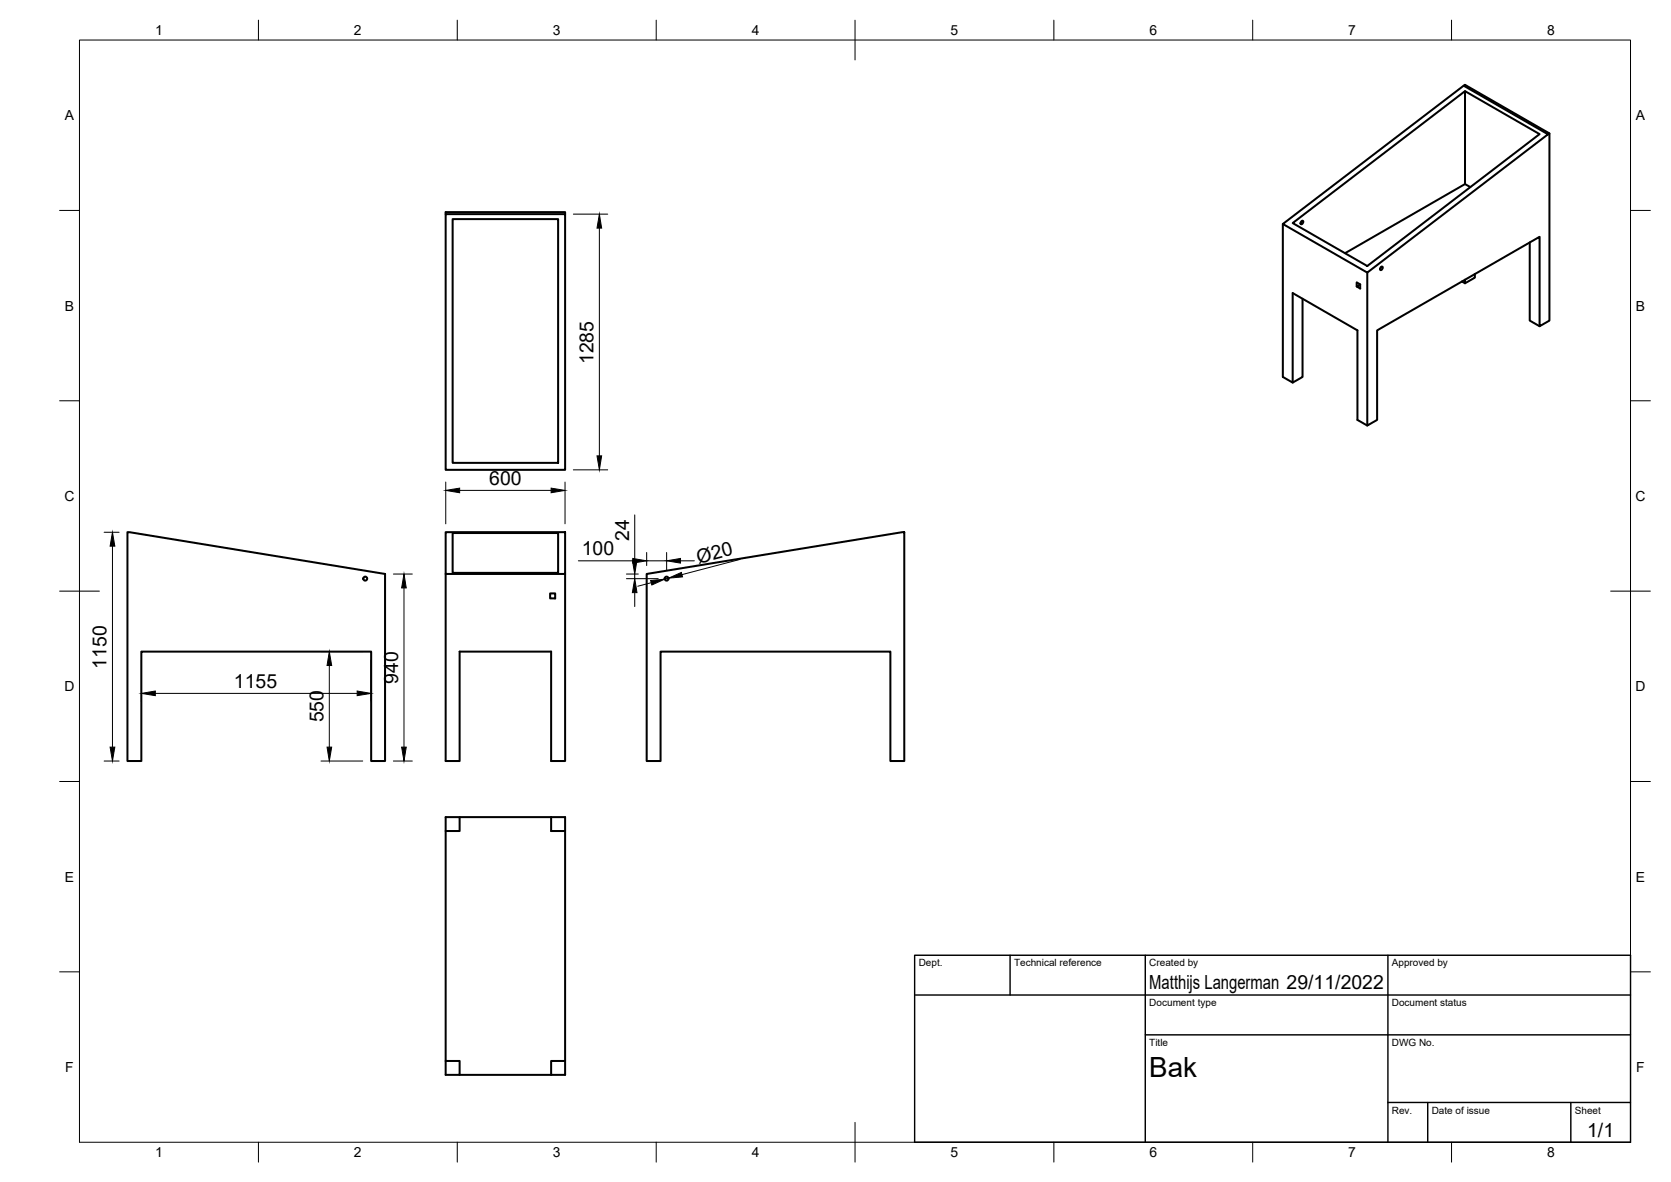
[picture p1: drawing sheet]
<svg xmlns="http://www.w3.org/2000/svg" width="420mm" height="297mm" viewBox="0 0 420 297" stroke-linecap="round" stroke-linejoin="round" font-family="sans-serif">
<!-- layer: Visible -->
<g fill="none" stroke="#000" stroke-width=".51">
<path d="M368 21.5l.4-.2 21.2 12.2-.4 .2M368.4 22.9v23.4l1.3 .7M389.6 33.5v47.1l-2.5 1.4v-22.5l-40.8 23.5v22.5l-2.5 1.4v-38.4M112.1 53.8h30v64.3h-30zM112.1 53.8v-.5h30v.5M113.8 55.1h26.5v61.2h-26.5zM322.6 56.3l45.4-34.8 21.2 12.2-45.4 34.8zM322.6 56.3v38.4l2.4 1.4v-22.5l16.3 9.4v22.5l2.5 1.4M325 56.1l43.4-33.2 18.7 10.8-43.3 33.2zM327.2 55.7l.3-.2 .2 .2-.2 .5-.3 .2-.2-.3zM368.4 46.3l-30.2 17.3M327.5 75.1v19.6l-2.5 1.4"/>
<path d="M342 71.5l-.9 .5 .9 .5v-1l-.9-.5v1M347.2 67.2l.3-.2 .2 .2-.2 .5-.3 .2-.2-.3zM367.6 70.7l.8 .5M370.8 68.9v.9l-2.4 1.4v-.9M384.6 60.9v19.7l2.5 1.4M32 133.7l64.8 10.5v47h-3.5v-27.4h-57.8v27.4h-3.5zM112.1 133.7h30v10.5h-30zM113.8 133.9h26.5v10.1h-26.5zM112.1 144.2v47h3.5v-27.4h23v27.4h3.5v-47M138.3 149.1h1.3v1.3h-1.3zM162.6 144.2l64.8-10.5v57.5h-3.5v-27.4h-57.8v27.4h-3.5zM112.1 208.8h3.5v-3.5h-3.5v64.8h3.5v-3.5h-3.5"/>
<path d="M115.6 205.3h26.5v64.8h-3.5v-3.5h3.5M138.6 205.3v3.5h3.5M115.6 270.1h23"/>
<circle cx="91.8" cy="145.4" r=".5"/>
<circle cx="167.6" cy="145.4" r=".5"/>
</g>
<!-- layer: BORDER -->
<g fill="none" stroke="#000" stroke-width=".25">
<path d="M20 10.1h390v276.9h-390zM65 5.1v5M115 5.1v5M165 5.1v5M215 5.1v10M265 5.1v5M315 5.1v5M365 5.1v5M15 52.9h5M410 52.9h5M15 100.7h5M410 100.7h5"/>
<path d="M15 148.6h10M405 148.6h10M15 196.4h5M410 196.4h5M15 244.2h5M410 244.2h5M65 287v5M115 287v5M165 287v5M215 282.1v9.9M265 287v5M315 287v5"/>
<path d="M365 287v5"/>
</g>
<!-- layer: TITLEBLOCK -->
<path d="M230 240.1h180v46.9h-180zM230 250h180M254 240.1v9.9M288 240.1v46.9M349 240.1v46.9M288 260.1h122M349 277.1h61M359 277.1v9.9M395 277.1v9.9" fill="none" stroke="#000" stroke-width=".36"/>
<!-- layer: FD_Dimensions -->
<g fill="none" stroke="#000" stroke-width=".25">
<path d="M144.2 53.8h8.6M150.7 57.3v57.3M144.2 118.1h8.6M26.2 133.8h3.8M28.3 137.3v50.5M112.1 121.1v10.5M115.6 123.2h23M142.1 121.1v10.5M159.6 129.4v11.3M162.6 138.8v3.3M167.6 138.8v4.5M98.9 144.3h4.8"/>
<path d="M101.6 147.8v40M145.4 140.9h13.7M157.5 145.4h8M157.5 144.3h3M159.6 144.3v1.1M159.6 148.9v3.5M162.6 140.9h5M163.7 146.4l-3.3 .9M168.1 145.3l-1 .2M171.1 140.9h3.5M186.1 140.6l-14.6 3.8M35.6 165.8v10.5"/>
<path d="M39.1 174.3h50.7M80.7 163.8h10.5M82.8 167.2v20.6M93.3 165.8v10.5M26.2 191.2h3.8M80.7 191.2h10.5M98.9 191.2h4.8"/>
</g>
<g fill="#000" stroke="#000" stroke-width=".25">
<path d="M150.7 53.8l.6 3.5h-1.2zM150.1 114.6h1.2l-.6 3.5zM28.3 133.8l.6 3.5h-1.2zM112.1 123.2l3.5-.5v1.1zM138.6 122.7l3.5 .5-3.5 .6zM101.6 144.3l.6 3.5h-1.2zM159.6 145.4l.6 3.5h-1.2zM159 140.7h1.2l-.6 3.6zM159.1 140.3l3.5 .6-3.5 .6zM163.6 145.9l3.5-.4-3.2 1.5zM167.6 140.9l3.5-.6v1.2zM168.1 145.3l3.2-1.4 .3 1.1z"/>
<path d="M35.6 174.3l3.5-.6v1.1zM82.8 163.8l.6 3.4h-1.2zM89.8 173.7l3.5 .6-3.5 .5zM27.7 187.8h1.2l-.6 3.4zM82.2 187.8h1.2l-.6 3.4zM101 187.8h1.2l-.6 3.4z"/>
</g>
<text font-size="7" x="289" y="270.6">Bak</text>
<g font-size="4.9">
<text x="149.2" y="91.6" transform="rotate(-90 149.2 91.6)">1285</text>
<text x="123" y="121.8">600</text>
<text x="158.2" y="136" transform="rotate(-90 158.2 136)">24</text>
<text x="146.3" y="139.5">100</text>
<text x="175.6" y="141.7" transform="rotate(-15 175.6 141.7)">Ø20</text>
<text x="26.8" y="168.1" transform="rotate(-90 26.8 168.1)">1150</text>
<text x="58.8" y="172.8">1155</text>
<text x="100.1" y="171.8" transform="rotate(-90 100.1 171.8)">940</text>
<text x="81.3" y="181.6" transform="rotate(-90 81.3 181.6)">550</text>
<text x="289" y="248.5">Matthijs Langerman 29/11/2022</text>
<text x="399.1" y="285.7">1/1</text>
</g>
<g font-size="3.5">
<text x="39" y="8.8">1</text>
<text x="89" y="8.8">2</text>
<text x="139" y="8.8">3</text>
<text x="189" y="8.8">4</text>
<text x="239" y="8.8">5</text>
<text x="289" y="8.8">6</text>
<text x="339" y="8.8">7</text>
<text x="389" y="8.8">8</text>
<text x="16.3" y="30.2">A</text>
<text x="411.3" y="30.2">A</text>
<text x="16.3" y="78">B</text>
<text x="411.3" y="78">B</text>
<text x="16.2" y="125.9">C</text>
<text x="411.2" y="125.9">C</text>
<text x="16.2" y="173.7">D</text>
<text x="411.2" y="173.7">D</text>
<text x="16.3" y="221.6">E</text>
<text x="411.3" y="221.6">E</text>
<text x="16.4" y="269.4">F</text>
<text x="411.4" y="269.4">F</text>
<text x="39" y="290.8">1</text>
<text x="89" y="290.8">2</text>
<text x="139" y="290.8">3</text>
<text x="189" y="290.8">4</text>
<text x="239" y="290.8">5</text>
<text x="289" y="290.8">6</text>
<text x="339" y="290.8">7</text>
<text x="389" y="290.8">8</text>
</g>
<g font-size="2.5">
<text x="231" y="242.9">Dept.</text>
<text x="255" y="242.9">Technical reference</text>
<text x="289" y="242.9">Created by</text>
<text x="350" y="242.9">Approved by</text>
<text x="289" y="252.8">Document type</text>
<text x="350" y="252.8">Document status</text>
<text x="289" y="262.9">Title</text>
<text x="350" y="262.9">DWG No.</text>
<text x="350" y="279.9">Rev.</text>
<text x="360" y="279.9">Date of issue</text>
<text x="396" y="279.9">Sheet</text>
</g>
</svg>
